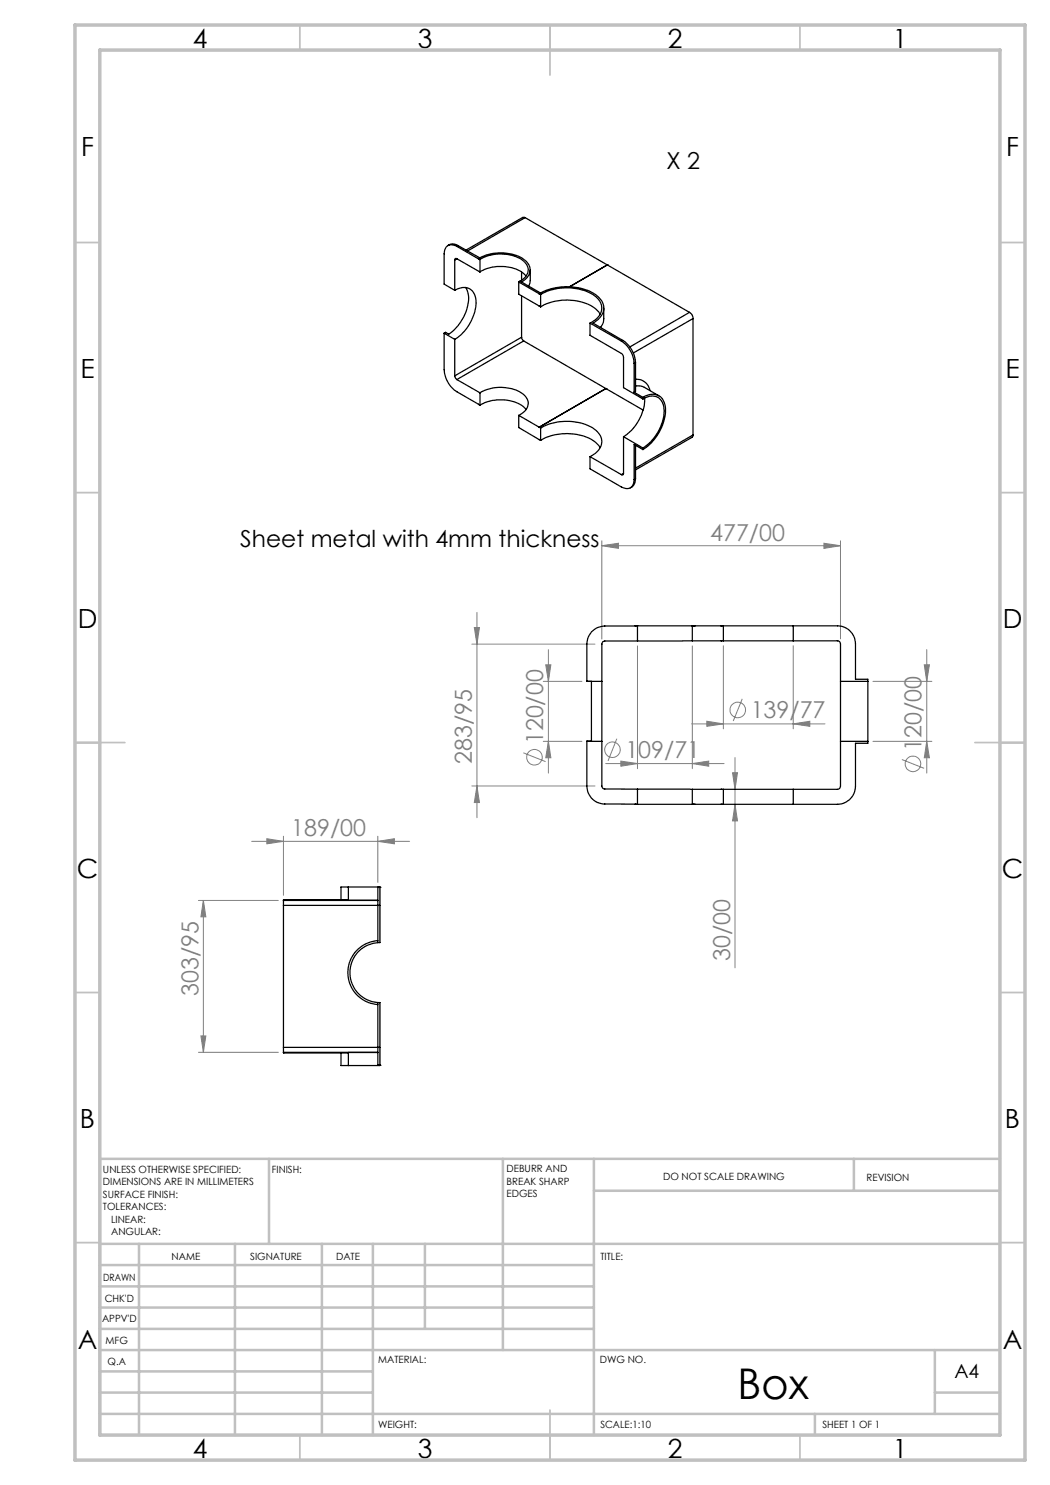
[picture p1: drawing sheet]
<svg xmlns="http://www.w3.org/2000/svg" width="210mm" height="297mm" viewBox="0 0 210 297" stroke-linecap="round" stroke-linejoin="round" font-family="sans-serif">
<g fill="none" stroke="#808080" stroke-width=".2">
<path d="M120.4 109.1l3.3-.4v1zM120.4 108.2v19.6M120.4 109.1h47.7M164.8 108.7l3.3 .4-3.3 .6zM168.1 108.2v19.6M94.4 128.8h24.6M94.9 125.5h1l-.5 3.3zM95.4 122.5v41M108.7 136.3h7.7M109.1 133h1.1l-.5 3.3zM109.7 129.9v24.7M127.5 129.2v24.5"/>
<path d="M138.5 129.2v24.5M144.7 129.1v16.7M148.4 139.8l-1.8 4.4M158.6 129.1v16.7M174.6 136.3h11.8M184.9 133h1l-.6 3.3zM185.3 129.9v24.7M94.4 157.2h24.6M95.4 157.2l.5 3.3h-1zM104.7 150.6l4.4 1.7M108.7 148.3h7.7M109.7 148.3l.5 3.2h-1.1z"/>
<path d="M121.1 152.7h23.7M123.4 147.7l-1.8 4.5M124.2 152.2l3.3 .5-3.3 .5zM138.3 144.8h26.7M138.5 152.7l3.2-.5v1zM141.4 144.2l3.3 .6-3.3 .5zM146.5 154.5h1l-.5 3.4zM147 151.5v42.1M158.6 144.8l3.4-.6v1.1zM174.6 148.3h11.8M180.4 151.9l4.4 1.8M185.3 148.3l.6 3.2h-1z"/>
<path d="M50.3 168.3h31.6M53.4 167.7l3.3 .6-3.3 .5zM56.7 167.2v11.9M75.6 168.3l3.3-.6v1.1zM75.6 167.2v9.3M147 160.9l.5 3.3h-1zM39.7 180.1h16M40.7 180.1l.5 3.3h-1zM40.7 180.1v30.4M39.7 210.5h16M40.2 207.2h1l-.5 3.3z"/>
<circle cx="106.9" cy="151.4" r="1.55"/>
<circle cx="122.5" cy="150" r="1.55"/>
<circle cx="147.6" cy="142" r="1.56"/>
<circle cx="182.6" cy="152.8" r="1.55"/>
</g>
<g fill="none" stroke="#c0c0c0" stroke-width=".35">
<path d="M60 5v5M110 5v10M160 5v5M15 48.5h5M200 48.5h5M15 98.5h5M200 98.5h5M15 148.5h10M195 148.5h10M15 198.5h5M200 198.5h5M15 248.5h5"/>
<path d="M200 248.5h5M60 287v5M110 282v10M160 287v5"/>
</g>
<g fill="none" stroke="#c0c0c0" stroke-width=".5">
<path d="M53.8 231.8v17M100.6 231.8v38.2M118.8 231.8v55.2M118.8 238.2h81.2M170.8 231.8v6.4M200 231.8h-180v55.2M20 248.8h180M20 257.3h98.8M20 253h98.8M27.8 248.8v38.2M47 248.8v38.2M64.4 248.8v38.2"/>
<path d="M74.6 248.8v38.2M85 248.8v17M20 265.8h98.8M20 261.5h98.8M20 278.5h54.6M20 274.3h54.6M20 270h180M187 278.5h13M187 270v12.8M20 282.8h180M163 282.8v4.2"/>
</g>
<path d="M15 5h190v287h-190zM20 10h180v277h-180z" fill="none" stroke="#c0c0c0" stroke-width=".7"/>
<g fill="#808080">
<path d="M120.4 109.1l3.3-.4v1zM164.8 108.7l3.3 .4-3.3 .6zM53.4 167.7l3.3 .6-3.3 .5zM75.6 168.3l3.3-.6v1.1z"/>
<path d="M141.4 144.2l3.3 .6-3.3 .5zM158.6 144.8l3.4-.6v1.1z"/>
<path d="M95.4 157.2l.5 3.3h-1zM94.9 125.5h1l-.5 3.3z"/>
<path d="M109.1 133h1.1l-.5 3.3zM109.7 148.3l.5 3.2h-1.1zM184.9 133h1l-.6 3.3zM185.3 148.3l.6 3.2h-1zM146.5 154.5h1l-.5 3.4zM147 160.9l.5 3.3h-1zM40.7 180.1l.5 3.3h-1zM40.2 207.2h1l-.5 3.3z"/>
<path d="M124.2 152.2l3.3 .5-3.3 .5zM138.5 152.7l3.2-.5v1z"/>
</g>
<g fill="none" stroke="#000" stroke-width=".25">
<path d="M89.6 49.1a1.73 1.73 0 0 1 2.1 0M90.9 58.1a2.55 2.55 0 0 1 3.9 .6 6.8 6.8 0 0 1-.9 6.1 8.9 8.9 0 0 1-3 3.1M90.9 52v6.1M91.4 49.3a1.56 1.56 0 0 0-1.8-.2 1.56 1.56 0 0 0-.8 1.7v6l2.1 1.3M91.4 51.7a.26 .26 0 0 0-.3 0 .26 .26 0 0 0-.2 .3M91.4 49.3l4.3 2.4M91.4 51.7l4.6 2.7M91.4 51.7l-.5 .3M91.7 49.1l-.3 .2M91.7 49.1l4.3 2.5M93.1 57.5a5.3 5.3 0 0 1 .1 4.8l-.2 .5a9.3 9.3 0 0 1-3.3 4l-.6-.3-.3 .1M95.7 51.7a8.7 8.7 0 0 1 9.5 .5 2.4 2.4 0 0 1-.6 4l-.3 .2"/>
<path d="M95.7 51.7l.3 .2M96 51.9a8.2 8.2 0 0 1 8.7 .3 2.23 2.23 0 0 1-.4 3.9l-.3 .1M96 54.4a8 8 0 0 1 9 .5l.2 .3M96 51.9v2.5M103.8 56.4v2.4l4 2.4M103.8 56.4l4 2.3M104 56.2l-.2 .2M104 56.2h.1M104 56.2l.3 .2M104.3 56.4h.1M104.3 54.4v1.7M104.3 59.2v8.2"/>
<path d="M104.3 56.4l3.8 2.2M105 43.5h-.5l-11.3 6.5M105 43.5l16.5 9.5M105 43.5l-11.5 6.7M106 54v2.1l-.3 1.1M107.8 58.7h.1M107.8 58.7l.3 .2M108.1 58.6l-.3 .1M108.1 58.6h.1M108.1 58.6a11.5 11.5 0 0 1 11 .3 3.1 3.1 0 0 1 1.7 2.8 3.1 3.1 0 0 1-1.8 2.7l-.4 .2 6 3.5M108.1 58.9a10.5 10.5 0 0 1 11.1 .5 2.82 2.82 0 0 1-.5 4.8l-.7 .4M108.1 58.9v2.5"/>
<path d="M121.5 53h.1M121.5 53l16.4 9.5M121.5 53l-7.6 4.4M88.8 66.6v7.3a5.7 5.7 0 0 0 2.6 4.4l4.6 2.8M88.8 66.6l2.1 1.3M90.9 75.2l.5 .7M90.9 67.9v7.3M91.4 75.9l4.6 2.7M96 78.6a8.2 8.2 0 0 1 8.7 .3 2.3 2.3 0 0 1-.6 4l-.3 .2M96 78.6v2.5M104.3 67.4l.4 .8M104.3 67.4l-13.4 7.8"/>
<path d="M104.7 68.2l23.9 13.8M104.7 68.2l-13.3 7.7M107.8 61.2h.1M107.8 61.2l.3 .2M108.1 61.4a10.5 10.5 0 0 1 10.9 .2l1 1.2M118 64.6v2.5l6.4 3.6 .2 .4 .1 6.4 3.9 2.3M118 64.6l6.3 3.6M120.8 61.6l-.1 2.8-.6 1.1M121.2 77.7h.1M121.2 77.7l-13.4 7.7M124.3 68.2a5.8 5.8 0 0 1 2.5 4.4M124.6 68.1a5.6 5.6 0 0 1 2.5 4.4"/>
<path d="M124.6 68.1l-.3 .1M126.8 72.6v5.9M126.8 78.5l1.8 1M127.1 72.5v5.8l-.3 .2M127.1 75.8a2.81 2.81 0 0 1 2.9 2.3M127.1 77.2l1.4 .1 3.3 1.9M127.1 72.5l-.3 .1M128.6 79.5a2.66 2.66 0 0 1 4.3 1.1 8.7 8.7 0 0 1-2.4 7.7l-.9 .9-1 .7M128.6 79.8a2.56 2.56 0 0 1 3.9 .7 7.3 7.3 0 0 1-1.5 6.8 8.7 8.7 0 0 1-2.4 2.3M128.6 79.5v.3M128.9 79.6a9.3 9.3 0 0 1-4.2 7.7M137.9 62.5a1.38 1.38 0 0 1 .7 1.2"/>
<path d="M137.9 62.5l-11.9 6.9M138.6 63.7v23.3M138.6 63.7l-11.9 6.9M96 81.1a8 8 0 0 1 9 .5l.2 .3M103.8 83.1v2.4l4 2.4M103.8 83.1l4 2.3M107.8 87.9h.1M107.8 87.9l.3 .2M107.8 85.4h.1M107.8 85.4l.3 .2M108.1 85.6a10.5 10.5 0 0 1 11.1 .5 2.82 2.82 0 0 1-.5 4.8l-.7 .4M108.1 88.1a10.5 10.5 0 0 1 10.9 .2l1 1.2"/>
<path d="M108.1 85.6v2.5M118 91.3v2.5l6.3 3.6a1.56 1.56 0 0 0 1.8 .2 1.56 1.56 0 0 0 .7-1.7M118 91.3l6.3 3.6M124.7 94.7a.26 .26 0 0 1-.1 .3 .26 .26 0 0 1-.3-.1M124.7 87.3v7.4M124.7 87.3l3.9 2.3M124.7 94.7l-.4 .2M127.1 95.7a1.9 1.9 0 0 1-1 1.9M127.1 89.1v6.6M127.1 95.7l-.3 .2M128.6 89.9l-1.8-1v7M128.6 89.6v.3"/>
<path d="M138.6 87l-.2 .5-11.3 6.5M138.6 87l-11.5 6.6M117.4 136.3h.1M117.4 136.3h3M118.3 136.3v11.9M120.4 136.3v12M127.1 125.2h-6.1a3.7 3.7 0 0 0-3.6 3.6v7.5M127.1 125.2h.1M127.1 125.2h.4M127.5 128.2h-6.5a.6 .6 0 0 0-.6 .6v7.5M127.5 125.2h11M127.5 125.2v3"/>
<path d="M138.5 125.2h.1M138.5 128.2h-11M138.5 125.2v3M138.5 125.2h6.2M138.5 128.2h6.2M138.9 125.2h.1M144.2 125.2h.1M144.2 128.2h.1M144.7 125.2h13.9M144.7 128.2h13.9M144.7 125.2v3M158.6 125.2h8.9a3.6 3.6 0 0 1 3.6 3.6v7.1h2.5v.4"/>
<path d="M158.6 128.2h8.9a.6 .6 0 0 1 .6 .6v7.5M158.6 125.2v3M168.1 136.3v12M168.1 136.3h5.5M173.6 136.3v12M117.4 148.2v.1M117.4 148.3v8.9a3.5 3.5 0 0 0 3.6 3.6h6.1M117.4 148.2l3 .1M120.4 148.3v8.9a.6 .6 0 0 0 .6 .6h6.5M127.5 157.8l11 .1M127.5 157.8v3.1M138.5 157.9h6.2"/>
<path d="M138.5 157.9v3M144.2 157.9h.1M144.7 157.9h13.9M144.7 157.9v3M158.6 157.9v3M168.1 148.3v9a.6 .6 0 0 1-.6 .6h-8.9M168.1 148.3h5.5M173.6 148.3v.4h-2.5v8.6a3.7 3.7 0 0 1-3.6 3.6h-8.9M69.7 177.4v2.7h5.9M69.7 177.4l6.3 .1M69.7 177.4h-1.5v2.6M75.6 177.5v11"/>
<path d="M75.6 177.5h.4M75.6 177.5h.1M76 177.5v3.6M76 177.5h.1M127.1 160.9h.1M127.1 160.9h.4M127.5 160.9h11M138.5 160.9h.1M138.5 160.9h6.2M138.9 160.9h.1M144.2 160.9h.1M144.7 160.9h13.9"/>
<path d="M56.7 180.1v1M56.7 180h.1M56.7 181.1h19.3M56.7 180v.1M56.7 181.1v28.4M56.7 180.1h18.9M56.7 180h13M75.6 188.1a6.4 6.4 0 0 0-6 6.4 6.4 6.4 0 0 0 6 6.4M75.6 188.5a6 6 0 0 0-5.6 6 6 6 0 0 0 5.6 6M76 181.1v7.4h-.4M56.7 209.5v1M56.7 210.5h.1"/>
<path d="M56.7 209.5h19.3M56.7 210.5h18.9M56.7 210.5h13M68.2 210.5v2.6h1.5M75.6 200.5v12.6M75.6 200.5h.4v9M75.6 213.1h.4M75.6 213.1h.1M75.6 210.5h-5.9v2.6M76 209.5v3.6M76 213.1h.1M76 213.1h-6.3"/>
</g>
<text font-size="8.5" x="147.5" y="279.7">Box</text>
<g font-size="5.3">
<text x="38.5" y="9.5">4</text>
<text x="83.5" y="9.5">3</text>
<text x="133.6" y="9.5">2</text>
<text x="178.6" y="9.5">1</text>
<text x="16.2" y="31.3">F</text>
<text x="201.2" y="31.3">F</text>
<text x="16.1" y="75.5">E</text>
<text x="201.1" y="75.5">E</text>
<text x="15.5" y="125.5">D</text>
<text x="200.5" y="125.5">D</text>
<text x="15.4" y="175.5">C</text>
<text x="200.4" y="175.5">C</text>
<text x="16" y="225.5">B</text>
<text x="201" y="225.5">B</text>
<text x="15.5" y="269.8">A</text>
<text x="200.5" y="269.8">A</text>
<text x="38.5" y="291.5">4</text>
<text x="83.5" y="291.5">3</text>
<text x="133.6" y="291.5">2</text>
<text x="178.6" y="291.5">1</text>
</g>
<g font-size="4.7">
<text x="133.3" y="33.8">X 2</text>
<text x="48" y="109.4">Sheet metal with 4mm thickness</text>
</g>
<g font-size="4.7" fill="#808080">
<text x="142" y="108.1">477/00</text>
<text x="150.1" y="143.7">139/77</text>
<text x="108.6" y="148.9" transform="rotate(-90 108.6 148.9)">120/00</text>
<text x="94.4" y="152.8" transform="rotate(-90 94.4 152.8)">283/95</text>
<text x="125.1" y="151.6">109/71</text>
<text x="184.3" y="150.2" transform="rotate(-90 184.3 150.2)">120/00</text>
<text x="58.3" y="167.2">189/00</text>
<text x="146" y="192.3" transform="rotate(-90 146 192.3)">30/00</text>
<text x="39.7" y="199.2" transform="rotate(-90 39.7 199.2)">303/95</text>
</g>
<text font-size="3.9" x="190.9" y="275.5">A4</text>
<g font-size="2">
<text x="20.6" y="234.6">UNLESS OTHERWISE SPECIFIED:</text>
<text x="20.6" y="237.1">DIMENSIONS ARE IN MILLIMETERS</text>
<text x="20.6" y="239.6">SURFACE FINISH:</text>
<text x="54.4" y="234.6">FINISH:</text>
<text x="101.3" y="234.5">DEBURR AND</text>
<text x="101.3" y="237">BREAK SHARP</text>
<text x="101.3" y="239.5">EDGES</text>
<text x="132.6" y="236">DO NOT SCALE DRAWING</text>
<text x="173.3" y="236.2">REVISION</text>
<text x="20.6" y="242.1">TOLERANCES:</text>
<text x="22.2" y="244.6">LINEAR:</text>
<text x="22.2" y="247.1">ANGULAR:</text>
<text x="34.3" y="252">NAME</text>
<text x="50" y="251.9">SIGNATURE</text>
<text x="67.2" y="251.9">DATE</text>
<text x="120.1" y="251.9">TITLE:</text>
<text x="20.6" y="256.1">DRAWN</text>
<text x="20.9" y="260.3">CHK'D</text>
<text x="20.4" y="264.4">APPV'D</text>
<text x="21.1" y="268.8">MFG</text>
<text x="21.5" y="273">Q.A</text>
<text x="75.6" y="272.5">MATERIAL:</text>
<text x="120" y="272.5">DWG NO.</text>
<text x="75.6" y="285.5">WEIGHT:</text>
<text x="120.1" y="285.6">SCALE:1:10</text>
<text x="164.5" y="285.6">SHEET 1 OF 1</text>
</g>
</svg>
